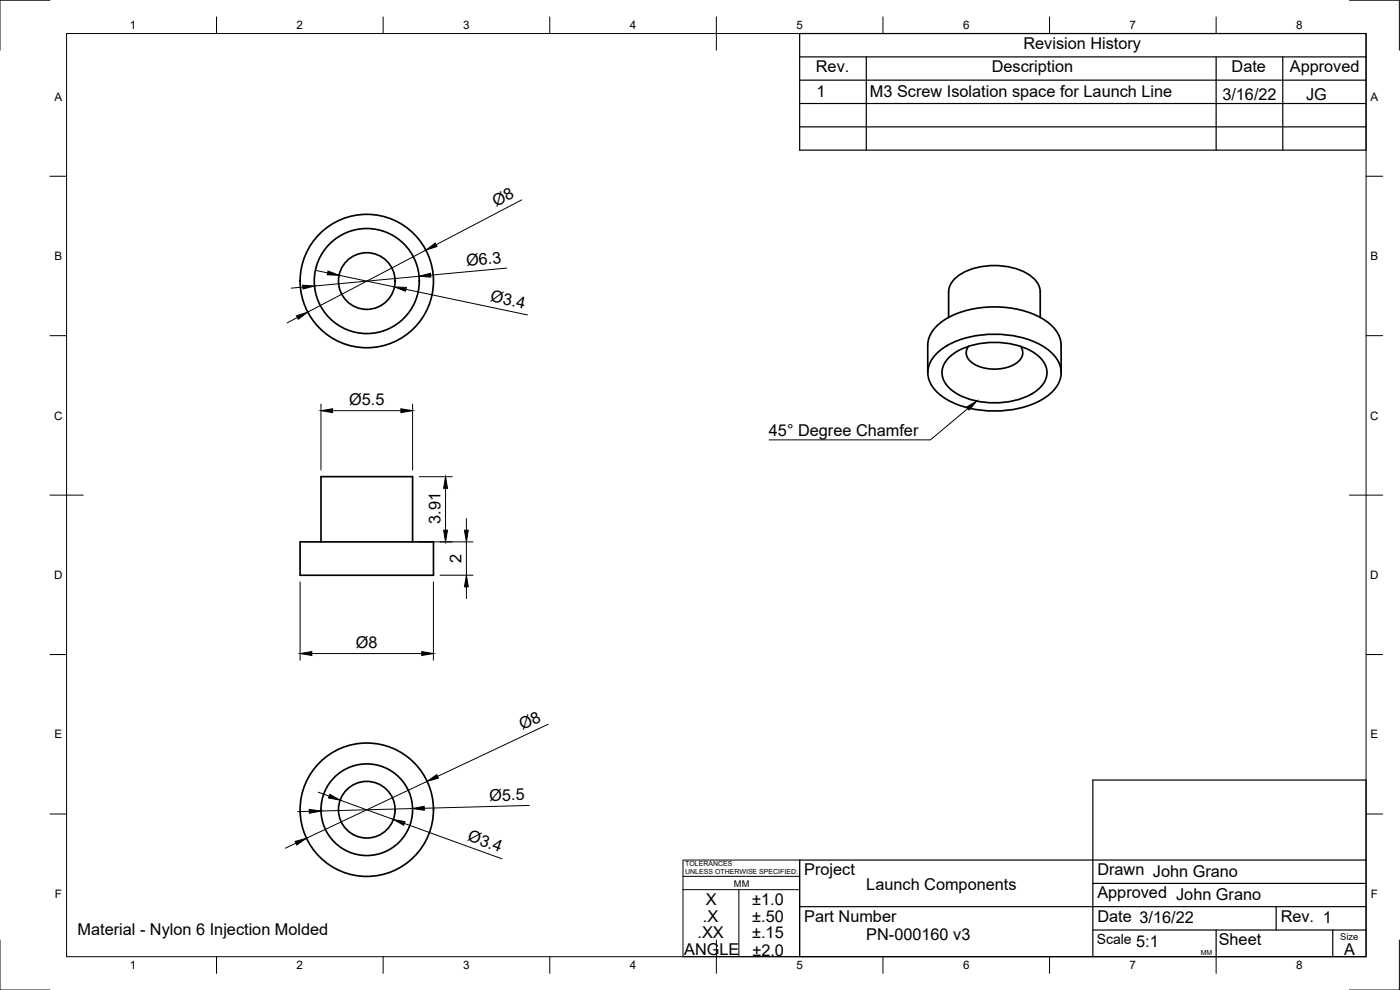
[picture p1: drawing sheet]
<svg xmlns="http://www.w3.org/2000/svg" width="420mm" height="297mm" viewBox="0 0 420 297" stroke-linecap="round" stroke-linejoin="round" font-family="sans-serif">
<!-- layer: Visible -->
<g fill="none" stroke="#000" stroke-width=".51">
<path d="M284.7 95.3v-7.7a7.5 7.5 0 0 1 5.1-6.2 21.2 21.2 0 0 1 19.4 1.2 6.3 6.3 0 0 1 3 5v7.7M278.4 111.8v-8.2a10 10 0 0 1 5.9-8.1 31.4 31.4 0 0 1 28.3 0 10 10 0 0 1 5.9 8.1v8.2M280.7 106.4a23.9 23.9 0 0 1 16.9-6.1 27.1 27.1 0 0 1 17.6 5.2 7.7 7.7 0 0 1 0 12.6 28.1 28.1 0 0 1-21.2 4.9 20.7 20.7 0 0 1-14.1-6.9 7.3 7.3 0 0 1 .8-9.7zM285.1 107a22.6 22.6 0 0 1 18.9-3.7 14.4 14.4 0 0 1 9.4 5.6 5.9 5.9 0 0 1-1.5 7.7 22.6 22.6 0 0 1-19 3.7 14.4 14.4 0 0 1-9.4-5.6 5.9 5.9 0 0 1 1.6-7.7zM290.7 103.9a3.5 3.5 0 0 0 1.6 5.3 12.9 12.9 0 0 0 13.1-.5 3.3 3.3 0 0 0 .9-4.8M90.1 162.6h40v10h-40zM96.3 162.6v-19.6h27.5v19.6"/>
<circle cx="110.1" cy="84.3" r="15.8"/>
<circle cx="110.1" cy="84.3" r="8.5"/>
<circle cx="110.1" cy="84.3" r="20"/>
<circle cx="110.1" cy="242.9" r="20"/>
<circle cx="110.1" cy="242.9" r="8.5"/>
<circle cx="110.1" cy="242.9" r="13.7"/>
</g>
<!-- layer: Border -->
<g fill="none" stroke="#000" stroke-width=".3">
<path d="M15 .1h-15v15M20 10.1h390v276.9h-390zM65 5.1v5M115 5.1v5M165 5.1v5M215 5.1v10M265 5.1v5M315 5.1v5M365 5.1v5M405 .1h15v15M15 52.9h5M410 52.9h5"/>
<path d="M15 100.7h5M410 100.7h5M15 148.6h10M405 148.6h10M15 196.4h5M410 196.4h5M15 244.2h5M410 244.2h5M0 282.1v14.9h15M65 287v5M115 287v5M165 287v5"/>
<path d="M215 282.1v9.9M265 287v5M315 287v5M365 287v5M420 282.1v14.9h-15"/>
</g>
<!-- layer: TitleBlock -->
<g fill="none" stroke="#000" stroke-width=".36">
<path d="M240 10.1h170v34.9h-170zM240 17.1h170M260 17.1v27.9M365 17.1v27.9M385 17.1v27.9M240 38.1h170M240 31.1h170M240 24.1h170M410 258h-170v29h170v-53h-82v53M240 272h170M328 279h82M328 265.1h82"/>
<path d="M365 279v8M383 272v7M400 279v8"/>
</g>
<path d="M205 258h35v29h-35zM205 262.9h35M205 266.9h35M221.7 266.9v20" fill="none" stroke="#000" stroke-width=".3"/>
<!-- layer: Dimensions -->
<g fill="none" stroke="#000" stroke-width=".3">
<path d="M156.6 60l-25.7 13.4M127.8 75.1l-35.4 18.5M89.3 95.3l-3.2 1.6M90.9 86.1l-3.5 .4M94.9 81.2l3.4 .7M101.7 82.6l16.7 3.5M121.8 86.8l36.5 7.7M125.8 82.9l-31.4 2.9M152 80.4l-22.8 2.2M96.3 121.2v19.8M99.8 123.2h20.5M123.8 121.2v19.8"/>
<path d="M125.8 143h9.9M133.7 146.5v12.6M140 155.6v3.5M90.1 174.6v23.5M125.8 162.6h16.2M130.1 174.6v23.5M132.1 172.6h9.9M140 162.6v10M140 176.1v3.5M93.6 196.1h33M164.5 217.3l-33.2 15.6M95.5 237.7l3.3 1.2"/>
<path d="M128.2 234.4l-36.2 17.1M88.8 253l-3.2 1.5M92.8 243.4l-3.5 .1M102.1 240.1l16 5.8M121.3 247.1l29.4 10.6M123.8 242.6l-27.5 .7M158.8 241.7l-31.5 .8"/>
</g>
<g fill="#000" stroke="#000" stroke-width=".3">
<path d="M127.8 75.1l2.8-2.2 .5 1.1zM89 94.7l3.4-1.1-2.9 2.2zM90.8 85.6l3.6 .2-3.4 .9zM98.4 81.3l3.3 1.3-3.5-.1zM118.4 86.1l3.5 .1-.2 1.2zM125.8 82.9l3.4-.9 .1 1.1zM96.3 123.2l3.5-.6v1.2zM120.3 122.6l3.5 .6-3.5 .6zM133.1 159.1h1.2l-.6 3.5zM133.7 143l.6 3.5h-1.2zM139.4 159.1h1.1l-.5 3.5zM140 172.6l.5 3.5h-1.1z"/>
<path d="M90.1 196.1l3.5-.6v1.2zM126.6 195.5l3.5 .6-3.5 .6zM99 238.3l3.1 1.8-3.5-.7zM128.2 234.4l2.9-2 .5 1.1zM88.6 252.5l3.4-1-2.9 2zM92.8 242.9l3.5 .4-3.5 .7zM118.1 245.9l3.4 .6-.3 1.1zM123.8 242.6l3.5-.7v1.2z"/>
</g>
<!-- layer: Annotations -->
<path d="M290.1 122.1l3-1.8-2.3 2.7z" fill="#000" stroke="#000" stroke-width=".3"/>
<path d="M290.4 122.6l-11.2 9.4h-48.4" fill="none" stroke="#000" stroke-width=".3"/>
<g font-size="4.9">
<text x="307.1" y="14.6">Revision History</text>
<text x="244.9" y="21.6">Rev.</text>
<text x="297.6" y="21.6">Description</text>
<text x="369.6" y="21.6">Date</text>
<text x="387.1" y="21.6">Approved</text>
<text x="245" y="29.1">1</text>
<text x="261.1" y="29.1">M3 Screw Isolation space for Launch Line</text>
<text x="366.8" y="30.1">3/16/22</text>
<text x="392" y="30.1">JG</text>
<text x="148.9" y="62.1" transform="rotate(-28 148.9 62.1)">Ø8</text>
<text x="140.1" y="79.9" transform="rotate(-5 140.1 79.9)">Ø6.3</text>
<text x="147" y="90.5" transform="rotate(12 147 90.5)">Ø3.4</text>
<text x="104.8" y="121.6">Ø5.5</text>
<text x="230.8" y="130.9">45° Degree Chamfer</text>
<text x="132.2" y="157.2" transform="rotate(-90 132.2 157.2)">3.91</text>
<text x="138.5" y="168.9" transform="rotate(-90 138.5 168.9)">2</text>
<text x="106.8" y="194.4">Ø8</text>
<text x="156.8" y="219.1" transform="rotate(-25 156.8 219.1)">Ø8</text>
<text x="146.9" y="240.4" transform="rotate(-2 146.9 240.4)">Ø5.5</text>
<text x="140.1" y="252.1" transform="rotate(20 140.1 252.1)">Ø3.4</text>
<text x="241.3" y="262.6">Project</text>
<text x="329.3" y="262.6">Drawn John Grano</text>
<text x="260" y="267">Launch Components</text>
<text x="329.3" y="269.5">Approved John Grano</text>
<text x="211.9" y="271.6">X</text>
<text x="225.8" y="271.6">±1.0</text>
<text x="23.3" y="280.6">Material - Nylon 6 Injection Molded</text>
<text x="209.3" y="281.5">.XX</text>
<text x="211" y="276.5">.X</text>
<text x="225.7" y="281.6">±.15</text>
<text x="225.8" y="276.6">±.50</text>
<text x="241.3" y="276.5">Part Number</text>
<text x="329.3" y="276.5">Date 3/16/22</text>
<text x="384.3" y="276.5">Rev. 1</text>
<text x="205.3" y="286.6">ANGLE</text>
<text x="225.8" y="286.7">±2.0</text>
<text x="260" y="282.1">PN-000160 v3</text>
<text x="341" y="284">5:1</text>
<text x="365.8" y="283.6">Sheet</text>
<text x="403.4" y="286.5">A</text>
</g>
<text font-size="4.2" x="329.1" y="283.1">Scale</text>
<g font-size="3.5">
<text x="39" y="8.8">1</text>
<text x="89" y="8.8">2</text>
<text x="139" y="8.8">3</text>
<text x="189" y="8.8">4</text>
<text x="239" y="8.8">5</text>
<text x="289" y="8.8">6</text>
<text x="339" y="8.8">7</text>
<text x="389" y="8.8">8</text>
<text x="16.3" y="30.2">A</text>
<text x="411.3" y="30.2">A</text>
<text x="16.3" y="78">B</text>
<text x="411.3" y="78">B</text>
<text x="16.2" y="125.9">C</text>
<text x="411.2" y="125.9">C</text>
<text x="16.2" y="173.7">D</text>
<text x="411.2" y="173.7">D</text>
<text x="16.3" y="221.6">E</text>
<text x="411.3" y="221.6">E</text>
<text x="16.4" y="269.4">F</text>
<text x="411.4" y="269.4">F</text>
<text x="39" y="290.8">1</text>
<text x="89" y="290.8">2</text>
<text x="139" y="290.8">3</text>
<text x="189" y="290.8">4</text>
<text x="239" y="290.8">5</text>
<text x="289" y="290.8">6</text>
<text x="339" y="290.8">7</text>
<text x="389" y="290.8">8</text>
</g>
<g font-size="2.8">
<text x="220.3" y="266.1">MM</text>
<text x="402.3" y="282.1">Size</text>
</g>
<g font-size="2.1">
<text x="205.6" y="259.8">TOLERANCES</text>
<text x="205.6" y="262.3">UNLESS OTHERWISE SPECIFIED:</text>
<text x="360.4" y="286.5">MM</text>
</g>
</svg>
